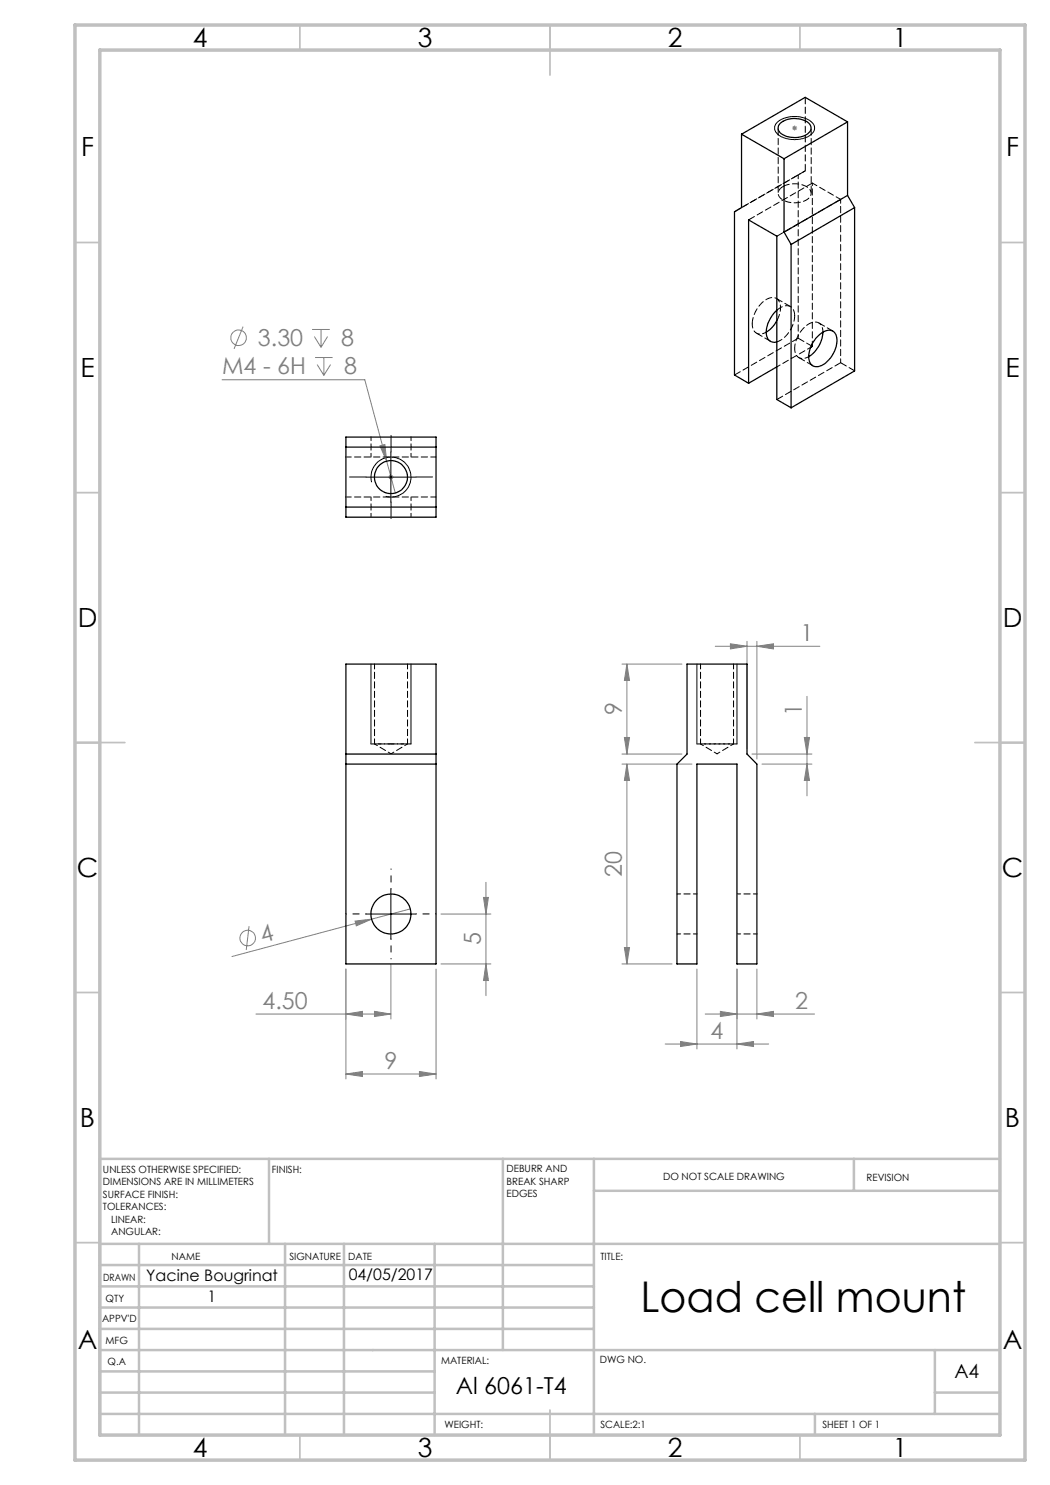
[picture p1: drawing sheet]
<svg xmlns="http://www.w3.org/2000/svg" width="210mm" height="297mm" viewBox="0 0 210 297" stroke-linecap="round" stroke-linejoin="round" font-family="sans-serif">
<g fill="none" stroke="#808080" stroke-width=".2">
<path d="M158.4 25.6h1M158.6 25.3l.7 .7M158.9 25.1v1M159.3 25.3l-.7 .7M44.4 75.9h28.6l6.1 22.7M48.6 65.3l-1.8 4.5M62.4 65.9h3.6M62.9 67.3l1.3 2.2M63 71.5h3.5M63.4 72.9l1.4 2.2M64.2 65.9v3.6M64.8 71.5v3.6"/>
<path d="M65.5 67.3l-1.3 2.2M66.1 72.9l-1.3 2.2M76 89.2l1-.3 .3 3.3zM77.7 95.4h1M77.8 95.1l.7 .7M78.2 94.9v1M78.5 95.1l-.7 .7M124.4 132.8h12M125.4 132.8l.5 3.3h-1zM125.4 132.8v18M143.1 129.3h20.9M146.1 128.8l3.3 .5-3.3 .5z"/>
<path d="M149.4 128.3v21.5M151.4 129.3l3.3-.5v1zM151.4 128.3v23.5M161.4 139.3v19.9M124.4 152.8h14M124.4 150.8h12M124.9 147.5h1l-.5 3.3zM125.4 152.8v40M125.4 152.8l.5 3.3h-1zM150.4 150.8h12M152.4 152.8h10M160.9 147.5h1l-.5 3.3z"/>
<path d="M161.4 152.8l.5 3.3h-1zM96.7 179.5h1l-.5 3.3zM97.2 176.5v22.6M49.8 185.2l-.6 4.8M69.2 193.8v22M71 184.2l3.3-.4-3 1.4zM74.3 183.8l-27.9 7.5M78.2 192.8v11M82.1 181.8l-7.8 2M87.2 193.8v22M88.2 192.8h10M88.2 182.8h10"/>
<path d="M97.2 192.8l.5 3.3h-1zM124.4 192.8h10M124.9 189.5h1l-.5 3.3zM139.4 193.8v16M147.4 193.8v16M151.4 193.8v10M51.2 202.8h27M69.2 214.8l3.3-.5v1zM69.2 202.8l3.3-.5v1zM69.2 214.8h18M74.9 202.3l3.3 .5-3.3 .5zM83.9 214.3l3.3 .5-3.3 .5z"/>
<path d="M133 208.8h20.7M136.1 208.3l3.3 .5-3.3 .5zM141 202.8h21.9M144.1 202.3l3.3 .5-3.3 .5zM147.4 208.8l3.3-.5v1zM151.4 202.8l3.3-.5v1z"/>
<circle cx="47.7" cy="67.5" r="1.55"/>
<circle cx="49.5" cy="187.6" r="1.56"/>
</g>
<path d="M155.5 24.4a5.7 5.7 0 0 1 7.1 .3 1.65 1.65 0 0 1-.9 2.5 5.8 5.8 0 0 1-6.3-.5 1.49 1.49 0 0 1 .1-2.3zM73.2 95.4h10M74.3 96.4a4 4 0 0 1 3.5-5 4 4 0 0 1 4.4 4.4 4 4 0 0 1-5 3.5M78.2 90.4v10M74.2 132.8v16M82.2 132.8v16M139.4 132.8v16M147.4 132.8v16M78.2 177.8v10M73.2 182.8h10" fill="none" stroke="#000" stroke-width=".2"/>
<g fill="none" stroke="#c0c0c0" stroke-width=".35">
<path d="M60 5v5M110 5v10M160 5v5M15 48.5h5M200 48.5h5M15 98.5h5M200 98.5h5M15 148.5h10M195 148.5h10M15 198.5h5M200 198.5h5M15 248.5h5"/>
<path d="M200 248.5h5M60 287v5M110 282v10M160 287v5"/>
</g>
<g fill="none" stroke="#c0c0c0" stroke-width=".5">
<path d="M53.8 231.8v17M100.6 231.8v38.2M118.8 231.8v55.2M118.8 238.2h81.2M170.8 231.8v6.4M200 231.8h-180v55.2M20 248.8h180M20 257.3h98.8M20 253h98.8M27.8 248.8v38.2M57 248.8v38.2M68.8 248.8v38.2"/>
<path d="M86.9 248.8v38.2M20 265.8h98.8M20 261.5h98.8M20 278.5h66.9M20 274.3h66.9M20 270h180M187 278.5h13M187 270v12.8M20 282.8h180M163 282.8v4.2"/>
</g>
<path d="M15 5h190v287h-190zM20 10h180v277h-180z" fill="none" stroke="#c0c0c0" stroke-width=".7"/>
<path d="M73.2 95.4h-3.3M78.2 90.4v-3.3M83.2 95.4h3.3M78.2 100.4v3.3" fill="none" stroke="#000" stroke-width=".2" stroke-dasharray="15.2 1.3 1.3 1.3"/>
<path d="M74.2 148.8h8M139.4 148.8h8" fill="none" stroke="#000" stroke-width=".2" stroke-dasharray="1.3 .6" stroke-dashoffset=".4"/>
<path d="M78.2 177.8v-4M73.2 182.8h-4M78.2 187.8v4M83.2 182.8h4" fill="none" stroke="#000" stroke-width=".2" stroke-dasharray="15.2 1.3 1.3 1.3" stroke-dashoffset="15.1"/>
<g fill="#808080">
<path d="M71 184.2l3.3-.4-3 1.4z"/>
<path d="M147.4 208.8l3.3-.5v1zM136.1 208.3l3.3 .5-3.3 .5z"/>
<path d="M146.1 128.8l3.3 .5-3.3 .5zM151.4 129.3l3.3-.5v1zM144.1 202.3l3.3 .5-3.3 .5zM151.4 202.8l3.3-.5v1zM69.2 214.8l3.3-.5v1zM83.9 214.3l3.3 .5-3.3 .5zM76 89.2l1.3 3-.3-3.3z"/>
<path d="M74.9 202.3l3.3 .5-3.3 .5zM69.2 202.8l3.3-.5v1z"/>
<path d="M124.9 147.5h1l-.5 3.3zM125.4 132.8l.5 3.3h-1z"/>
<path d="M125.4 152.8l.5 3.3h-1zM124.9 189.5h1l-.5 3.3zM160.9 147.5h1l-.5 3.3zM161.4 152.8l.5 3.3h-1zM96.7 179.5h1l-.5 3.3zM97.2 192.8l.5 3.3h-1z"/>
</g>
<g fill="none" stroke="#000" stroke-width=".25">
<path d="M148.3 26.8v14.7l-1.4 .9v32.6l2.8 1.7M148.3 26.8l8.5 4.9M155.9 24.8a4.6 4.6 0 0 1 6.1 .1 1.49 1.49 0 0 1-1 2.2 4.6 4.6 0 0 1-5.1-.8l-.3-.6zM156.8 31.7v14.7M169.5 24.4l-8.5-4.9-12.7 7.3M169.5 24.4l-12.7 7.3M169.5 24.4v14.7M169.5 39.1l-12.7 7.3M169.5 39.1l1.4 2.4M156.8 46.4l1.4 2.5M158.2 48.9v32.7M170.9 41.5l-12.7 7.4"/>
<path d="M170.9 41.5v32.7l-12.7 7.4M149.7 76.7v-32.7l5.7 3.2v32.7l2.8 1.7M155.4 62.1a5.5 5.5 0 0 0-1.9 5.4 1.45 1.45 0 0 0 1.9 .9M155.4 64.1a5.6 5.6 0 0 1-2.2 2.3M155.4 73.4l-5.7 3.3M162.5 68.8v.5l-.4 .2M163.5 67.3a2.55 2.55 0 0 1 3.3-.9 3.5 3.5 0 0 1 0 4.1 4.5 4.5 0 0 1-3.6 2.8 1.97 1.97 0 0 1-1.4-2.7 6.5 6.5 0 0 1 1.7-3.3zM164.6 66.4a6.1 6.1 0 0 1-2.9 4.9M69.2 87.4h18v16h-18zM69.2 89.4h18M69.2 101.4h18M69.2 132.8h18v60h-18z"/>
<path d="M137.4 132.8h12v18l2 2v40h-4v-40h-8v40h-4v-40l2-2zM69.2 152.8h18M69.2 150.8h18"/>
<circle cx="78.2" cy="95.4" r="3.3"/>
<circle cx="78.2" cy="182.8" r="4"/>
</g>
<path d="M162.5 36.6l5.6 3.3M158.9 63.2a5.9 5.9 0 0 1-3.5 5.2M87.2 91.4h-18M87.2 99.4h-18M140.1 148.8h6.6" fill="none" stroke="#000" stroke-width=".2" stroke-dasharray="1.3 .6" stroke-dashoffset=".2"/>
<path d="M159.6 67.6v-32.6M168.1 72.5v-32.6M74.2 87.4v4M74.2 99.4v4M82.2 91.4v-4M82.2 103.4v-4M139.4 178.8h-4M151.4 178.8h-4M135.4 186.8h4M147.4 186.8h4" fill="none" stroke="#000" stroke-width=".2" stroke-dasharray="1.3 .6" stroke-dashoffset=".5"/>
<path d="M155.4 73.4l6.7-3.9M74.9 148.8l3.3 2M78.2 150.8l3.3-2M140.1 148.8l3.3 2M143.4 150.8l3.3-2" fill="none" stroke="#000" stroke-width=".2" stroke-dasharray="1.3 .6" stroke-dashoffset=".6"/>
<path d="M74.9 132.8v16M140.1 132.8v16M81.5 148.8v-16M146.7 148.8v-16" fill="none" stroke="#000" stroke-width=".2" stroke-dasharray="1.3 .6" stroke-dashoffset=".3"/>
<path d="M156.6 37.3a1.45 1.45 0 0 0-1 1.4 1.45 1.45 0 0 0 1.1 1.4 4.6 4.6 0 0 0 5.4-.8 1.55 1.55 0 0 0-1.3-2.2 5.2 5.2 0 0 0-4.2 .2M74.9 148.8h3.3M78.2 148.8h3.3" fill="none" stroke="#000" stroke-width=".2" stroke-dasharray="1.3 .6" stroke-dashoffset="-.1"/>
<g fill="none" stroke="#000" stroke-width=".2" stroke-dasharray="1.3 .6">
<path d="M159.6 35l-12.7 7.3M161.1 34.2v-14.7M161.1 34.2l-12.8 7.3M149.7 44l12.8-7.4M155.4 47.2l12.7-7.3M151.3 66.6l2.8 1.7M155.4 62a2.15 2.15 0 0 1 3.1-.3l.4 .8v.7M155.4 79.9l12.7-7.4M155.4 64.1a3.7 3.7 0 0 0 .1-4.3 2.55 2.55 0 0 0-3.3 1 6.3 6.3 0 0 0-1.8 4M158.1 61.3l-2.8-1.6M159.6 67.6l-12.7 7.4M159.8 71.5l2.8 1.6"/>
<path d="M162.5 69.3l-2.9-1.7M166.6 66.2l-2.8-1.6M168.1 72.5l2.9 1.7"/>
</g>
<path d="M159.6 35l1.5-.8M162.5 68.7v-32.1" fill="none" stroke="#000" stroke-width=".2" stroke-dasharray="1.3 .6" stroke-dashoffset=".8"/>
<path d="M150.4 64.8a1.72 1.72 0 0 0 .9 1.8 1.72 1.72 0 0 0 2-.2M158.9 69.7a5.8 5.8 0 0 1 3.8-5.3 1.67 1.67 0 0 1 1.9 2M161.8 71.3a1.73 1.73 0 0 1-2 .2 1.73 1.73 0 0 1-.9-1.8" fill="none" stroke="#000" stroke-width=".2" stroke-dasharray="1.3 .6" stroke-dashoffset=".4"/>
<path d="M155.6 25.6v13.1M162.2 38.7v-13.1" fill="none" stroke="#000" stroke-width=".2" stroke-dasharray="1.3 .6" stroke-dashoffset="-.2"/>
<text font-size="8.5" x="128.1" y="262.3">Load cell mount</text>
<g font-size="5.3">
<text x="38.5" y="9.5">4</text>
<text x="83.5" y="9.5">3</text>
<text x="133.6" y="9.5">2</text>
<text x="178.6" y="9.5">1</text>
<text x="16.2" y="31.3">F</text>
<text x="201.2" y="31.3">F</text>
<text x="16.1" y="75.5">E</text>
<text x="201.1" y="75.5">E</text>
<text x="15.5" y="125.5">D</text>
<text x="200.5" y="125.5">D</text>
<text x="15.4" y="175.5">C</text>
<text x="200.4" y="175.5">C</text>
<text x="16" y="225.5">B</text>
<text x="201" y="225.5">B</text>
<text x="15.5" y="269.8">A</text>
<text x="200.5" y="269.8">A</text>
<text x="38.5" y="291.5">4</text>
<text x="83.5" y="291.5">3</text>
<text x="133.6" y="291.5">2</text>
<text x="178.6" y="291.5">1</text>
</g>
<g font-size="4.7" fill="#808080">
<text x="51.6" y="69.2">3.30</text>
<text x="68.2" y="69.2">8</text>
<text x="44.4" y="74.9">M4 - 6H</text>
<text x="68.8" y="74.9">8</text>
<text x="160.1" y="128.2">1</text>
<text x="124.4" y="143.1" transform="rotate(-90 124.4 143.1)">9</text>
<text x="160.4" y="143.1" transform="rotate(-90 160.4 143.1)">1</text>
<text x="124.4" y="175.4" transform="rotate(-90 124.4 175.4)">20</text>
<text x="52.5" y="188.6" transform="rotate(-15 52.5 188.6)">4</text>
<text x="96.2" y="189.1" transform="rotate(-90 96.2 189.1)">5</text>
<text x="52.5" y="201.8">4.50</text>
<text x="159.1" y="201.8">2</text>
<text x="142.1" y="207.8">4</text>
<text x="76.9" y="213.8">9</text>
</g>
<text font-size="4.7" x="91.2" y="278.9">Al 6061-T4</text>
<text font-size="3.9" x="190.9" y="275.5">A4</text>
<g font-size="3.2">
<text x="29.2" y="256.1">Yacine Bougrinat</text>
<text x="69.7" y="256">04/05/2017</text>
<text x="41.5" y="260.4">1</text>
</g>
<g font-size="2">
<text x="20.6" y="234.6">UNLESS OTHERWISE SPECIFIED:</text>
<text x="20.6" y="237.1">DIMENSIONS ARE IN MILLIMETERS</text>
<text x="20.6" y="239.6">SURFACE FINISH:</text>
<text x="54.4" y="234.6">FINISH:</text>
<text x="101.3" y="234.5">DEBURR AND</text>
<text x="101.3" y="237">BREAK SHARP</text>
<text x="101.3" y="239.5">EDGES</text>
<text x="132.6" y="236">DO NOT SCALE DRAWING</text>
<text x="173.3" y="236.2">REVISION</text>
<text x="20.6" y="242.1">TOLERANCES:</text>
<text x="22.2" y="244.6">LINEAR:</text>
<text x="22.2" y="247.1">ANGULAR:</text>
<text x="34.3" y="252">NAME</text>
<text x="57.9" y="251.9">SIGNATURE</text>
<text x="69.6" y="251.9">DATE</text>
<text x="120.1" y="251.9">TITLE:</text>
<text x="20.6" y="256.1">DRAWN</text>
<text x="21.1" y="260.3">QTY</text>
<text x="20.4" y="264.4">APPV'D</text>
<text x="21.1" y="268.8">MFG</text>
<text x="21.5" y="273">Q.A</text>
<text x="88.2" y="272.9">MATERIAL:</text>
<text x="120" y="272.5">DWG NO.</text>
<text x="88.9" y="285.6">WEIGHT:</text>
<text x="120.1" y="285.6">SCALE:2:1</text>
<text x="164.5" y="285.6">SHEET 1 OF 1</text>
</g>
</svg>
